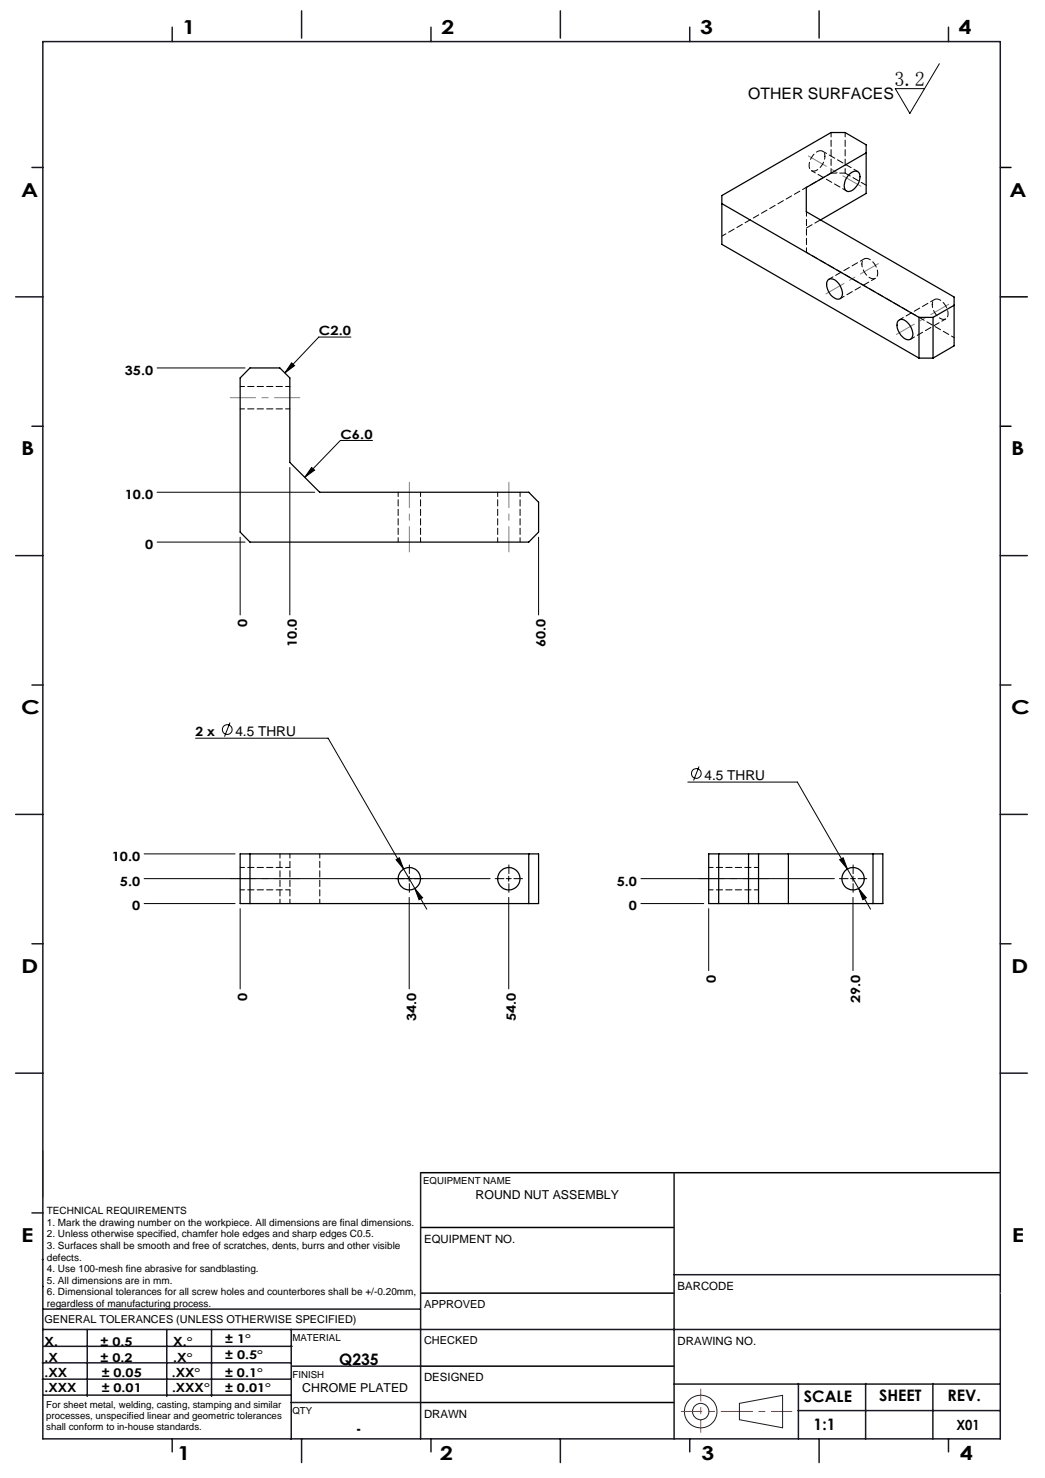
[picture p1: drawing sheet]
<svg xmlns="http://www.w3.org/2000/svg" width="210mm" height="297mm" viewBox="0 0 210 297" stroke-linecap="round" stroke-linejoin="round" font-family="sans-serif">
<g fill="none" stroke="#191924" stroke-width=".2">
<path d="M8.6 231.2v9.4M148.6 282l8.7-1.6v6.5l-8.7-1.6z"/>
<circle cx="140.8" cy="283.7" r="3.3"/>
<circle cx="140.8" cy="283.7" r="1.64"/>
</g>
<path d="M201 33.7h2.2M201 59.7h5.4M201 85.7h2.2M84.5 235.7h116.5M84.6 259.9h50.9M84.6 246.7h50.9M84.6 274.5h50.9M84.5 281.8h51" fill="none" stroke="#000" stroke-width=".3"/>
<path d="M136.9 283.6h22.3" fill="none" stroke="#f00" stroke-width=".2" stroke-dasharray="6.3 1.3 1.3 1.3" stroke-dashoffset="2.2"/>
<path d="M140.8 287.8v-8.7" fill="none" stroke="#f00" stroke-width=".2" stroke-dasharray="6.3 1.3 1.3 1.3" stroke-dashoffset="3.9"/>
<g fill="none" stroke="#191924" stroke-width=".3">
<path d="M8.6 8.4h192.4v280.7h-192.4zM34.6 5.5v2.9M60.6 2.2v5.5M86.6 5.5v2.9M112.6 2.2v5.5M138.6 5.5v2.9M164.6 2.2v5.5M190.6 5.5v2.9M6.4 33.7h2.2M3.1 59.7h5.5M6.4 85.7h2.2M3.1 111.7h5.5"/>
<path d="M201 111.7h5.4M6.4 137.7h2.2M201 137.7h2.2M3.1 163.7h5.5M201 163.7h5.4M6.4 189.6h2.2M201 189.6h2.2M3.1 215.6h5.5M201 215.6h5.4M84.5 235.7v53.4M135.5 235.7v53.4M6.4 243.7h2.2"/>
<path d="M8.5 253.1h.1M8.6 258.5h.1M135.5 256.1h65.5M8.5 277.1h49.9M8.5 273.9h49.9M8.6 267.2h192.4M8.6 263.1h75.9M8.8 270.5h49.9M17.5 267.2v13.4M33.5 267.2v13.4M42.5 267.2v13.4M58.5 267.2v22"/>
<path d="M58.6 274.5h26M135.5 278.1h65.5M160.4 278v11.1M174 278v11.1M187.5 278v11.1M8.8 280.3h49.7M34.6 289.1v2.6M58.5 281.8h26M60.6 289.1v4.8M86.6 289.1v2.6M112.6 289.1v4.8M138.6 289.1v2.6"/>
<path d="M160.4 283.5h40.5M164.6 289.1v4.8M190.6 289.1v2.6"/>
</g>
<path d="M201 259.9h.1" fill="none" stroke="#c0c0c0" stroke-width=".2"/>
<g fill="none" stroke="#000" stroke-width=".2">
<path d="M188.8 12.8l-6 10-2.9-5h5.9M31.6 73.9h17.6M58.6 72.9l.6 .6-1.9 1.4zM70.5 67.7h-6.4l-6.8 7.2M31.6 98.9h31.7M58.2 93.9v29.7M62.6 93.9l.6 .6-2 1.4zM74.9 88.5h-6.5l-7.2 7.4M31.6 108.9h17.6M48.3 107.9v15.7M108.2 107.9v15.7M39.3 148.3h26.6l19.9 34.4"/>
<path d="M46.2 145.2l-1.1 2.8M138.2 157.2h22l14.7 25.5M140.5 154l-1.1 2.8M29 176.6h69.5M29 171.6h18.2M79.6 172.8l.7-.4 .8 2.2zM82.2 176.1v1M83.4 178.5l1.5 1.9-.7 .4zM101.7 176.6h1M102.2 176.1v1M128.8 176.6h38.9M168.7 172.8l.7-.4 .9 2.2z"/>
<path d="M170.9 176.6h1M171.4 176.1v1M172.5 178.5l1.6 1.9-.7 .4zM29 181.6h18.2M48.3 182.6v16.1M82.2 180.3v18.4M102.2 180.3v18.4M128.8 181.6h12.6M142.4 182.6v12.4M171.4 180.3v14.7"/>
<circle cx="45.7" cy="146.6" r=".98"/>
<circle cx="139.9" cy="155.4" r=".99"/>
</g>
<path d="M81.3 176.6h-1.8M82.3 175.6v-1.8M82.3 177.6v1.7M83.3 176.6h1.7M101.3 176.6h-1.8M102.3 175.6v-1.8M102.3 177.6v1.7M103.3 176.6h1.7M170.4 176.6h-1.7M171.4 175.6v-1.8M171.4 177.6v1.7M172.4 176.6h1.8" fill="none" stroke="#000" stroke-width=".2" stroke-dasharray="15.2 1.3 1.3 1.3"/>
<path d="M46.3 79.9h14M82.3 110.9v-14M102.3 110.9v-14M46.3 176.6h14M140.4 176.6h14" fill="none" stroke="#808080" stroke-width=".2" stroke-dasharray="15.2 1.3 1.3 1.3" stroke-dashoffset="10.1"/>
<path d="M162.5 31.3l10.5 6.1M166 59.1l10.5-6.1M180.1 67.2l10.6-6.1" fill="none" stroke="#808080" stroke-width=".2" stroke-dasharray="15.2 1.3 1.3 1.3" stroke-dashoffset="11.1"/>
<path d="M83.4 178.5l.8 2.3 .7-.4zM79.6 172.8l1.5 1.8-.8-2.2zM62.6 93.9l.6 .6-2 1.4zM58.6 72.9l.6 .6-1.9 1.4zM172.5 178.5l.9 2.3 .7-.4zM168.7 172.8l1.6 1.8-.9-2.2z" fill="#000"/>
<g fill="none" stroke="#000" stroke-width=".25">
<path d="M170.6 35.1a1.3 1.3 0 0 1 2-.4 2.89 2.89 0 0 1-2.2 3.8 1.44 1.44 0 0 1-.6-2zM174.1 30.7l-12.1 7v4.8l29.7 17.2v9.8l-4.2 2.5M145.1 40.9l39.6 22.9M164.9 44.2l9.2-5.3v-9.8l-4.3-2.5h-2.8l-21.9 12.7v9.8l39.6 22.9M166.3 56.3a1.33 1.33 0 0 1 2 .4 2.66 2.66 0 0 1 .7 3.2l-.2 .1a2.43 2.43 0 0 1-2.6-2.1l-.1-1.1zM50.2 73.9h6l2 2v17l6 6h42.1l1.9 2v6l-1.9 2h-56.1l-1.9-2v-31zM180.5 64.5a1.31 1.31 0 0 1 2 .4 2.61 2.61 0 0 1 .6 3.1 1.47 1.47 0 0 1-2-.6 2.74 2.74 0 0 1-.6-2.9zM184.7 63.8h2.8M184.7 72h2.8M184.7 63.8v8.2M187.5 63.8v8.2M191.7 61.3l-4.2 2.5"/>
<path d="M48.3 171.6h59.9v10h-59.9zM50.2 171.6v10M106.3 171.6v10M142.4 171.6h35v10h-35zM144.4 171.6v10M150.4 171.6v10M152.4 171.6v10M158.4 171.6v10M175.4 171.6v10"/>
<circle cx="82.3" cy="176.6" r="2.25"/>
<circle cx="102.3" cy="176.6" r="2.24"/>
<circle cx="171.4" cy="176.6" r="2.25"/>
</g>
<g fill="none" stroke="#000" stroke-width=".2" stroke-dasharray="1.3 .6" stroke-dashoffset=".4">
<path d="M163.1 34.3l7 4.1M167 34.8l-21.9 12.6M167 26.6v8.2M169.8 34.8v-8.2M172.4 34.5l-7.1-4.1M162.1 42.5v8.2M168.8 60l7.1-4.1M173.7 52l-7.1 4.1M58.3 77.7h-10M183 68.2l7.1-4.1M187.8 60.2l-7.1 4.1M48.3 82.2h10"/>
<path d="M80 98.9v10M100 98.9v10M84.5 108.9v-10M104.5 108.9v-10M48.3 178.8h10M56.3 171.6v10M58.3 171.6v10M58.3 174.3h-10M64.3 171.6v10M142.4 178.8h10M152.4 174.3h-10"/>
</g>
<path d="M165.8 31.4a1.05 1.05 0 0 0-.7-1.1 1.05 1.05 0 0 0-1.3 .4 2.85 2.85 0 0 0-.9 3.5 1.47 1.47 0 0 0 2-.7l.7-1 .2-1.1M173.2 53a1.05 1.05 0 0 1 .7-1.1 1.05 1.05 0 0 1 1.2 .5 2.85 2.85 0 0 1 1 3.4 1.47 1.47 0 0 1-2.1-.6l-.6-1.1-.2-1.1M187.3 61.2a1.05 1.05 0 0 1 .7-1.1 1.05 1.05 0 0 1 1.3 .4 2.85 2.85 0 0 1 .9 3.5 1.47 1.47 0 0 1-2-.7l-.6-1-.3-1.1" fill="none" stroke="#000" stroke-width=".2" stroke-dasharray="1.3 .6" stroke-dashoffset=".7"/>
<path d="M191.8 67.8l-29.7-17.1" fill="none" stroke="#000" stroke-width=".2" stroke-dasharray="1.3 .6" stroke-dashoffset=".6"/>
<path d="M162.1 45.8l2.8-1.6" fill="none" stroke="#000" stroke-width=".2" stroke-dasharray="1.3 .6"/>
<path d="M174.1 37.2l-4.3-2.4" fill="none" stroke="#000" stroke-width=".2" stroke-dasharray="1.3 .6" stroke-dashoffset=".1"/>
<path d="M167 34.8h2.8" fill="none" stroke="#000" stroke-width=".2" stroke-dasharray="1.3 .6" stroke-dashoffset=".2"/>
<text font-size="4.1" x="179.8" y="17.2">3.2</text>
<g font-size="3.9">
<text x="36.7" y="6.9">1</text>
<text x="88.7" y="6.9">2</text>
<text x="140.7" y="6.9">3</text>
<text x="192.7" y="6.9">4</text>
<text x="4.2" y="39.5">A</text>
<text x="202.9" y="39.5">A</text>
<text x="4.2" y="91.5">B</text>
<text x="203.2" y="91.5">B</text>
<text x="4.2" y="143.5">C</text>
<text x="203.2" y="143.5">C</text>
<text x="4.2" y="195.5">D</text>
<text x="203.2" y="195.5">D</text>
<text x="4.2" y="249.6">E</text>
<text x="203.3" y="249.6">E</text>
<text x="35.7" y="293.4">1</text>
<text x="88.4" y="293.4">2</text>
<text x="141" y="293.4">3</text>
<text x="193" y="293.4">4</text>
</g>
<g font-size="3.2">
<text x="150.4" y="20">OTHER SURFACES</text>
<text x="68.2" y="274.2">Q235</text>
<text x="161.6" y="281.7">SCALE</text>
<text x="176.7" y="281.5">SHEET</text>
<text x="190.4" y="281.5">REV.</text>
<text x="163.5" y="287.3">1:1</text>
<text x="71.6" y="288.2">-</text>
</g>
<text font-size="2.8" x="192.2" y="287.3">X01</text>
<g font-size="2.7">
<text x="47.3" y="147.9">4.5 THRU</text>
<text x="141.6" y="156.8">4.5 THRU</text>
</g>
<g font-size="2.6">
<text x="64.1" y="67.3">C2.0</text>
<text x="25.1" y="75.3">35.0</text>
<text x="68.4" y="88.1">C6.0</text>
<text x="25.1" y="100.3">10.0</text>
<text x="29.1" y="110.3">0</text>
<text x="49.7" y="126" transform="rotate(-90 49.7 126)">0</text>
<text x="59.6" y="130.1" transform="rotate(-90 59.6 130.1)">10.0</text>
<text x="109.6" y="130.1" transform="rotate(-90 109.6 130.1)">60.0</text>
<text x="39.3" y="147.9">2 x</text>
<text x="22.5" y="172.9">10.0</text>
<text x="24.1" y="177.9">5.0</text>
<text x="123.9" y="177.9">5.0</text>
<text x="26.5" y="182.9">0</text>
<text x="126.4" y="182.9">0</text>
<text x="143.8" y="197.5" transform="rotate(-90 143.8 197.5)">0</text>
<text x="49.7" y="201.1" transform="rotate(-90 49.7 201.1)">0</text>
<text x="172.8" y="201.5" transform="rotate(-90 172.8 201.5)">29.0</text>
<text x="83.6" y="205.2" transform="rotate(-90 83.6 205.2)">34.0</text>
<text x="103.6" y="205.2" transform="rotate(-90 103.6 205.2)">54.0</text>
</g>
<g font-size="2.5">
<text x="95.6" y="240.9">ROUND NUT ASSEMBLY</text>
<text x="8.9" y="273.6">.X</text>
<text x="8.9" y="270.4">X.</text>
<text x="34.8" y="273.7">.X°</text>
<text x="34.8" y="270.5">X.°</text>
<text x="9" y="276.7">.XX</text>
<text x="9" y="279.7">.XXX</text>
<text x="34.5" y="276.7">.XX°</text>
<text x="34.6" y="279.8">.XXX°</text>
<text x="60.7" y="279.8">CHROME PLATED</text>
</g>
<g font-size="2.4">
<text x="45.2" y="270">± 1°</text>
<text x="20.2" y="270.4">± 0.5</text>
<text x="20.2" y="273.7">± 0.2</text>
<text x="45.2" y="273.2">± 0.5°</text>
<text x="20.4" y="279.7">± 0.01</text>
<text x="20.4" y="276.7">± 0.05</text>
<text x="45.2" y="276.7">± 0.1°</text>
<text x="45.2" y="279.7">± 0.01°</text>
</g>
<g font-size="2.3">
<text x="85.2" y="249.7">EQUIPMENT NO.</text>
<text x="136.2" y="259.2">BARCODE</text>
<text x="136.2" y="270.2">DRAWING NO.</text>
<text x="85.2" y="277.6">DESIGNED</text>
<text x="85.2" y="284.9">DRAWN</text>
</g>
<g font-size="2.2">
<text x="85.2" y="262.8">APPROVED</text>
<text x="8.9" y="265.9">GENERAL TOLERANCES (UNLESS OTHERWISE SPECIFIED)</text>
<text x="85.2" y="270.1">CHECKED</text>
</g>
<g font-size="2">
<text x="9.4" y="244">TECHNICAL REQUIREMENTS</text>
<text x="9.4" y="246.3">1. Mark the drawing number on the workpiece. All dimensions are final dimensions.</text>
<text x="9.4" y="248.6">2. Unless otherwise specified, chamfer hole edges and sharp edges C0.5.</text>
<text x="9.4" y="251">3. Surfaces shall be smooth and free of scratches, dents, burrs and other visible</text>
<text x="9.4" y="253.3">defects.</text>
<text x="9.4" y="255.6">4. Use 100-mesh fine abrasive for sandblasting.</text>
<text x="9.4" y="258">5. All dimensions are in mm.</text>
<text x="9.4" y="260.3">6. Dimensional tolerances for all screw holes and counterbores shall be +/-0.20mm,</text>
<text x="9.4" y="262.6">regardless of manufacturing process.</text>
</g>
<g font-size="1.9">
<text x="85" y="238">EQUIPMENT NAME</text>
<text x="58.8" y="269.5">MATERIAL</text>
<text x="58.8" y="276.9">FINISH</text>
<text x="9.3" y="282.9">For sheet metal, welding, casting, stamping and similar</text>
<text x="9.3" y="285.2">processes, unspecified linear and geometric tolerances</text>
<text x="9.3" y="287.4">shall conform to in-house standards.</text>
<text x="58.8" y="284.2">QTY</text>
</g>
</svg>
